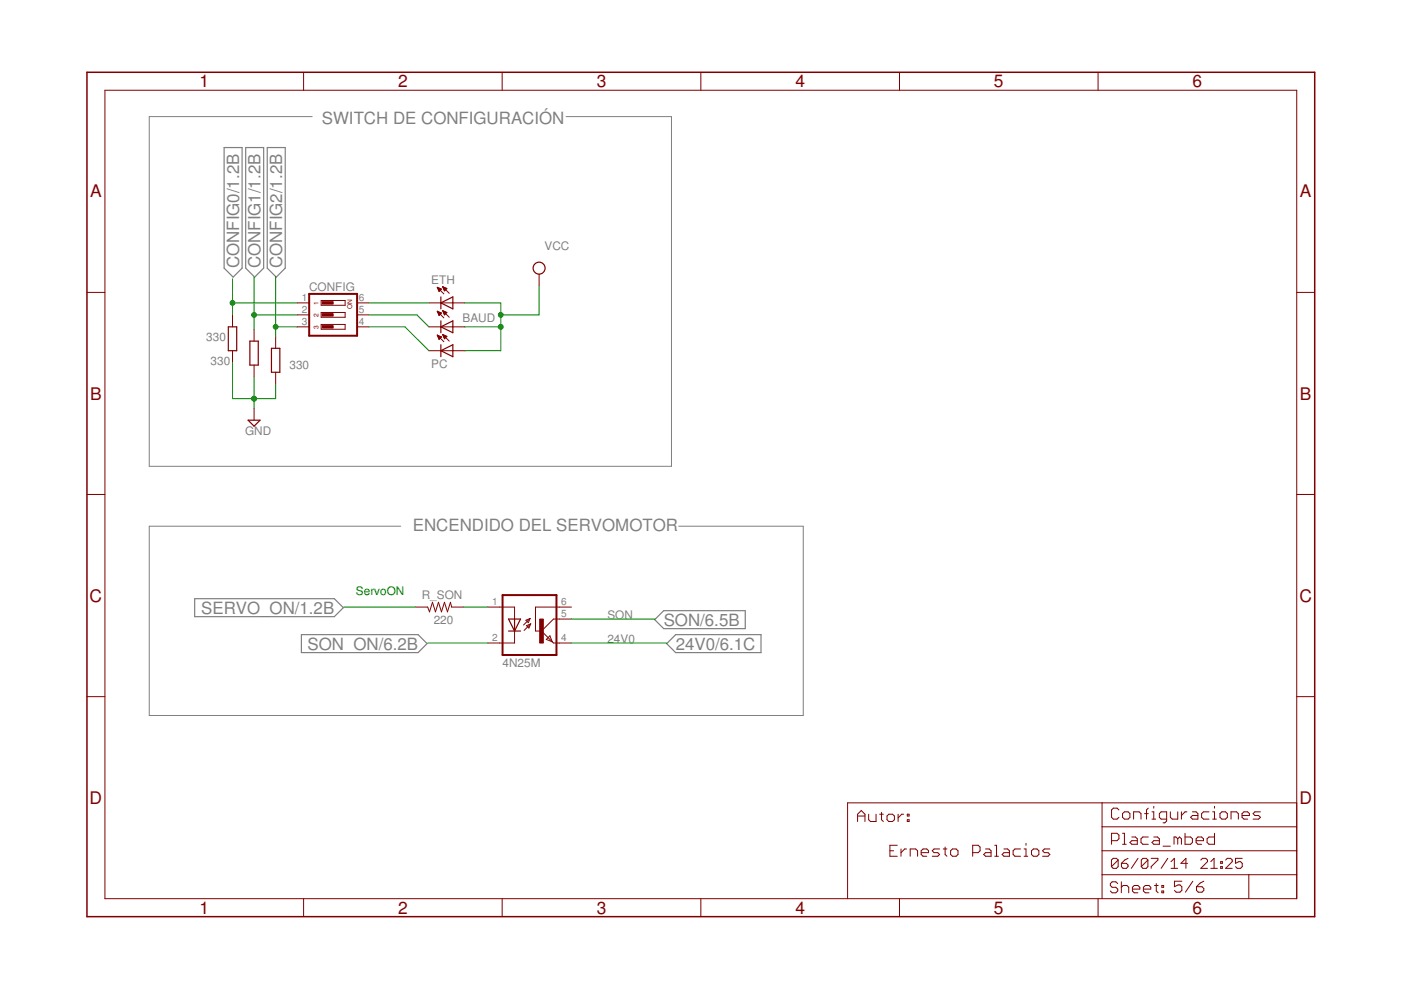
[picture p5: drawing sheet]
<svg xmlns="http://www.w3.org/2000/svg" width="297mm" height="210mm" viewBox="0 0 297 210" stroke-linecap="round" stroke-linejoin="round" font-family="sans-serif">
<path d="M66.2 24.7h-34.6v74.2h110.8v-74.2h-22.4M85 111.6h-53.4v40.1h138.7v-40.1h-26.4" fill="none" stroke="#808080" stroke-width=".21"/>
<path d="M47.5 31.3h3.8v25.6l-1.9 1.9-1.9-1.9zM52.1 31.3h3.8v25.6l-1.9 1.9-1.9-1.9zM56.7 31.3h3.8v25.6l-1.9 1.9-1.9-1.9zM41.3 126.9h29.6l1.9 1.9-1.9 1.9h-29.6zM63.9 134.6h24.7l2 1.9-2 1.9h-24.7zM138.8 131.4l1.9-1.9h17.3v3.8h-17.3zM141.4 136.5l1.9-1.9h18.1v3.8h-18.1z" fill="none" stroke="#808080" stroke-width=".25"/>
<g fill="none" stroke="#800000" stroke-width=".21">
<path d="M22.2 19.1h252.7v171.4h-252.7zM64.4 15.3v3.8M106.5 15.3v3.8M148.6 15.3v3.8M190.7 15.3v3.8M232.8 15.3v3.8M114.3 58.1v2.6M18.4 62h3.8M49.3 66.8v2.5M49.3 74.4v2.5M53.9 69.8v2.5M53.9 77.4v2.5"/>
<path d="M58.4 71.3v2.6M58.4 78.9v2.6M63 69.3h2.6M63 66.8h2.6M63 64.2h2.6M68.1 63.7h5.1v1h-5.1zM68.1 66.3h5.1v1h-5.1zM68.1 68.8h5.1v1h-5.1zM75.7 69.3h2.6M75.7 66.8h2.6M75.7 64.2h2.6M90.9 69.3h7.7"/>
<path d="M90.9 64.2h7.7M90.9 74.4h7.7M92.7 60.9l1.4 1.4M92.7 60.9l.9 .4-.5 .5zM92.7 66l1.4 1.4M92.7 66l.9 .4M92.7 66l.4 .9 .5-.5M92.7 71.1l1.4 1.4M92.7 71.1l.9 .3M92.7 71.1l.4 .8M92.7 61h.1M92.7 66h.1"/>
<path d="M92.7 71.1h.1M92.8 66.1h.3M92.8 71.2h.2M92.8 61.1h.3M92.8 66.3h.6M92.8 61.2h.6M92.8 71.3h.5M92.9 66.4h.7M92.9 71.4h.7M92.9 61.3h.7M92.9 61.4h.6M92.9 66.5h.6"/>
<path d="M92.9 71.6h.6M93 66.6h.3M93 71.7h.4M93 61.6h.3M93 71.8h.2M93 61.7h.2M93 66.7h.2M93.1 66.9h.1M93.1 71.9h.1M93.6 71.4l-.5 .5M93.9 60.8l1.3 1.4M93.9 60.8l.8 .4"/>
<path d="M93.9 60.8l.3 .9 .5-.5M93.9 65.9l1.3 1.4M93.9 65.9l.8 .4M93.9 65.9l.3 .9 .5-.5M93.9 70.9l1.3 1.4M93.9 70.9l.8 .4-.5 .5M93.9 70.9l.3 .9M93.9 60.8h.1M93.9 65.9h.1M93.9 71h.1M93.9 71.1h.3M93.9 61h.4"/>
<path d="M93.9 66h.3M94 61.1h.6M94 66.1h.5M94 71.2h.5M94 66.3h.7M94 71.3h.7M94 61.2h.7M94.1 61.3h.5M94.1 66.4h.5M94.1 71.4h.5M94.1 66.5h.4M94.1 71.6h.4"/>
<path d="M94.1 61.4h.4M94.2 61.6h.2M94.2 66.6h.2M94.2 71.7h.2M94.2 66.7h.1M94.2 71.8h.1M274.9 62h3.8M53.9 86.6v2.5M18.4 104.8h3.8M274.9 104.8h3.8M88.1 128.7h2.6l.4 1 .6-2 .6 2 .7-2 .6 2 .6-2 .7 2 .6-2 .3 1h2.5M103.4 128.7h5.7v2.6"/>
<path d="M109.1 133.8v2.5h-5.7M111.5 131.5l.9-.4-.4 .9zM111.6 132.7l.9-.4-.4 .9zM112.4 131.1l-1.4 1.4M112.5 132.3l-1.4 1.4M116.6 134.8l.5 1.3-1.3-.5zM121.2 128.7h-7.7v5.1h1.1M121.2 131.3h-3.9l-2.5 2.5 2.5 2.5h3.9M18.4 147.7h3.8M274.9 147.7h3.8M181.8 174.2v-1.6l.8-.7 .8 .7v1.6M181.8 173h1.6"/>
<path d="M184.2 172.6v1.2l.4 .4h1.1v-1.6M186.5 172.6h.8M186.9 172.2v1.6l.4 .4M188.1 173l.3-.4h.8l.4 .4v.8l-.4 .4h-.8l-.3-.4zM190.2 179.2h-1.5v2.3h1.5M190.4 172.6v1.6M191.6 172.6h-.4l-.8 .8M192.4 172.6h.3v.4h-.3zM192.4 173.8h.3v.4h-.3zM200.4 179.6v1.6l.4 .3M210.9 179.2h.4v2.3M217.5 178.8v.4"/>
<path d="M233.7 170.2v20.3M233.7 175.3h41.2M235.7 178.2h1.1l.4-.4v-.7l-.4-.4h-1.1v2.3M237.2 171.7l-.4-.4h-.7l-.4 .4v1.6l.4 .4h.7l.4-.4M238 172.5l.4-.4h.8l.4 .4v.8l-.4 .4h-.8l-.4-.4zM238 176.7h.4v2.3M238 179h.8M240 177.5h.7l.4 .3v1.2h-1.1l-.4-.4 .4-.4h1.1M240.3 173.7v-1.6h1.2l.4 .4v1.2M242.7 172.5h.8M243.5 177.5h-1.2l-.4 .3v.8l.4 .4h1.2M243.5 171.3l-.4 .4v2"/>
<path d="M244.2 173.7h.8M244.2 172.1h.4v1.6M244.6 171v.3M244.6 177.5h.8l.4 .3v1.2h-1.2l-.4-.4 .4-.4h1.2M246.6 179.4h1.5M247.4 173.7h-1.2l-.4-.4v-.8l.4-.4h1.2v2l-.4 .4h-.4M248.1 172.1v1.2l.4 .4h1.2v-1.6M249.7 177.8v1.2M249.7 177.8l.4-.3 .4 .3v1.2M249.7 177.8l-.4-.3h-.4v1.5M250.5 172.1v1.6M251.2 176.7v2.3h1.2l.4-.4v-.8l-.4-.3h-1.2"/>
<path d="M251.7 172.1h-.5l-.7 .8M252.8 172.1h.8l.4 .4v1.2h-1.2l-.4-.4 .4-.4h1.2M253.6 178.2h1.6v-.4l-.4-.3h-.8l-.4 .3v.8l.4 .4h.8M256.3 172.1h-1.1l-.4 .4v.8l.4 .4h1.1M257.1 173.7h.8M257.1 172.1h.4v1.6M257.5 171v.3M257.5 176.7v2.3h-1.2l-.4-.4v-.8l.4-.3h1.2M258.7 172.5l.4-.4h.7l.4 .4v.8l-.4 .4h-.7l-.4-.4zM261 173.7v-1.6h1.2l.4 .4v1.2M263.3 172.9h1.6v-.4l-.4-.4h-.8l-.4 .4v.8l.4 .4h.8M267.2 172.1h-1.1l-.4 .4 .4 .4h.7l.4 .4-.4 .4h-1.1"/>
<path d="M274.9 170.2h-95.2v20.3M64.4 190.5v3.9M106.5 190.5v3.9M148.6 190.5v3.9M188.7 180.4h.8M190.7 190.5v3.9M191 180v1.5M192.2 180h-.4l-.8 .8M193 181.5v-1.5h1.1l.4 .4v1.1M195.3 180.8h1.6v-.4l-.4-.4h-.8l-.4 .4v.8l.4 .3h.8M199.2 180h-1.2l-.3 .4 .3 .4h.8l.4 .4-.4 .3h-1.1M200 180h.8"/>
<path d="M201.5 180.4l.4-.4h.8l.4 .4v.8l-.4 .3h-.8l-.4-.3zM206.2 180.8h1.2l.4-.4v-.8l-.4-.4h-1.2v2.3M209 180h.7l.4 .4v1.1h-1.1l-.4-.3 .4-.4h1.1M210.9 181.5h.8M212.9 180h.7l.4 .4v1.1h-1.1l-.4-.3 .4-.4h1.1M216.4 180h-1.2l-.4 .4v.8l.4 .3h1.2M217.1 181.5h.8M217.1 180h.4v1.5M218.7 180.4l.4-.4h.8l.4 .4v.8l-.4 .3h-.8l-.4-.3zM222.6 180h-1.2l-.4 .4 .4 .4h.8l.4 .4-.4 .3h-1.2M232.8 190.5v3.9M233.7 180.4h41.2"/>
<path d="M233.7 185.5h41.2M237 187.3l-.4-.3h-.8l-.4 .3v.4l.4 .4h.8l.4 .4v.4l-.4 .4h-.8l-.4-.4M237.1 182.4l-.4-.4h-.7l-.4 .4v1.3M237.1 182.4v1.3l-.4 .4h-.7l-.4-.4M237.1 182.4l-1.5 1.3M237.7 187v2.3M237.7 188.1l.4-.4h.8l.4 .4v1.2M237.8 183h1l.4 .4v.3l-.4 .4h-.7l-.3-.4zM239.2 182l-.7 .4-.7 .6M240.1 188.5h1.6v-.4l-.4-.4h-.8l-.4 .4v.8l.4 .4h.8M241.3 182l-1.4 2.1M242.4 188.5h1.6v-.4l-.4-.4h-.8l-.4 .4v.8l.4 .4h.8"/>
<path d="M243.4 182.4l-1.4 1.3M243.4 182.4l-.4-.4h-.7l-.3 .4v1.3M243.4 182.4v1.3l-.4 .4h-.7l-.3-.4M244.1 182h1.4v.4l-1.4 1.3v.4M244.8 187.7h.8M245.2 187.3v1.6l.4 .4M246.3 187.7h.4v.4h-.4zM246.3 188.9h.4v.4h-.4zM247.6 182l-1.4 2.1M248.3 184.1h1.4M248.3 182.7l.7-.7v2.1M250.6 186.8h-1.6v1.2l.8-.4h.4l.4 .4v.8l-.4 .4h-.8l-.4-.4"/>
<path d="M251.8 183h-1.4l1-1v2.1M252.9 186.8l-1.6 2.4M253.7 188h1.1l.4 .4v.4l-.4 .4h-.7l-.4-.4zM254.6 182.4l.4-.4h.7l.3 .4v.3l-1.4 1.4h1.4M255.2 186.8l-.7 .4-.8 .8M256.7 184.1h1.4M256.7 182.7l.7-.7v2.1M258.8 183.7h.4v.4h-.4zM258.8 182.7h.4v.3h-.4zM259.9 182.4l.3-.4h.7l.4 .4v.3l-1.4 1.4h1.4M263.4 182h-1.4v1l.7-.3h.3l.4 .3v.7l-.4 .4h-.7l-.3-.4M264.8 185.5v5"/>
</g>
<path d="M18.4 15.3h260.3v179.1h-260.3z" fill="none" stroke="#800000" stroke-width=".32"/>
<path d="M65.6 62.3h10.1v8.9h-10.1zM106.6 126.2h11.4v12.7h-11.4z" fill="none" stroke="#800000" stroke-width=".42"/>
<g fill="#800000" stroke="#800000" stroke-width=".21">
<path d="M68.3 64h2.3v.5h-2.3z"/>
<path d="M68.3 66.5h2.3v.5h-2.3z"/>
<path d="M68.3 69h2.3v.6h-2.3z"/>
<path d="M114.4 131.3h.8v5h-.8z"/>
</g>
<g fill="none" stroke="#800000" stroke-width=".25">
<path d="M48.4 69.3h1.8v5.1h-1.8zM53 72.3h1.8v5.1h-1.8zM57.6 73.9h1.7v5h-1.7zM93.5 64.2l2.5-1.3v2.6zM93.5 62.9v2.6M93.5 68v2.5M93.5 73.1v2.5M93.5 69.3l2.5-1.3v2.5zM93.5 74.4l2.5-1.3v2.5zM52.6 89.1h2.5l-1.2 1.3zM107.8 131.3h2.6l-1.3 2.5zM107.8 133.8h2.6"/>
<path d="M109.1 131.3v2.5"/>
<circle cx="114.3" cy="56.9" r="1.27"/>
</g>
<g fill="none" stroke="#008000" stroke-width=".21">
<path d="M49.3 59.1v7.7M53.9 58.6v11.2M58.4 58.6v12.7M49.3 76.9v7.6h9.1v-3M49.3 64.2h13.7M53.9 79.9v6.7M53.9 66.8h9.1M58.4 69.3h4.6M78.3 66.8h10.1l2.5 2.5M78.3 64.2h12.6M78.3 69.3h7.6l5 5.1M98.6 64.2h7.6v10.2h-7.6"/>
<path d="M98.6 69.3h7.6M114.3 60.7v6.1h-8.1M72.9 128.7h15.2M90.7 136.3h12.7M98.3 128.7h5.1M121.2 131.3h17.7M121.2 136.3h20.3"/>
</g>
<g fill="#008000" stroke="#008000" stroke-width=".21">
<circle cx="53.9" cy="84.5" r=".51"/>
<circle cx="106.2" cy="66.8" r=".51"/>
<circle cx="106.2" cy="69.3" r=".51"/>
<circle cx="49.3" cy="64.2" r=".51"/>
<circle cx="53.9" cy="66.8" r=".51"/>
<circle cx="58.4" cy="69.3" r=".51"/>
</g>
<g font-size="3.7" fill="#800000">
<text x="42.3" y="18.5">1</text>
<text x="84.4" y="18.5">2</text>
<text x="126.5" y="18.5">3</text>
<text x="168.6" y="18.5">4</text>
<text x="210.7" y="18.5">5</text>
<text x="252.9" y="18.5">6</text>
<text x="19.1" y="41.9">A</text>
<text x="275.6" y="41.9">A</text>
<text x="19.1" y="84.7">B</text>
<text x="275.6" y="84.7">B</text>
<text x="19" y="127.6">C</text>
<text x="275.5" y="127.6">C</text>
<text x="19" y="170.4">D</text>
<text x="275.5" y="170.4">D</text>
<text x="42.3" y="193.7">1</text>
<text x="84.4" y="193.7">2</text>
<text x="126.5" y="193.7">3</text>
<text x="168.6" y="193.7">4</text>
<text x="210.7" y="193.7">5</text>
<text x="252.9" y="193.7">6</text>
</g>
<g font-size="3.6" fill="#808080">
<text x="68.2" y="26.2">SWITCH DE CONFIGURACIÓN</text>
<text x="50.7" y="56.8" transform="rotate(-90 50.7 56.8)">CONFIG0/1.2B</text>
<text x="55.3" y="56.8" transform="rotate(-90 55.3 56.8)">CONFIG1/1.2B</text>
<text x="59.8" y="56.8" transform="rotate(-90 59.8 56.8)">CONFIG2/1.2B</text>
<text x="87.5" y="112.6">ENCENDIDO DEL SERVOMOTOR</text>
<text x="42.6" y="130.1">SERVO_ON/1.2B</text>
<text x="65.2" y="137.7">SON_ON/6.2B</text>
<text x="140.7" y="132.6">SON/6.5B</text>
<text x="143.3" y="137.7">24V0/6.1C</text>
</g>
<g font-size="2.5" fill="#808080">
<text x="115.4" y="52.9">VCC</text>
<text x="65.5" y="61.7">CONFIG</text>
<text x="91.4" y="60.1">ETH</text>
<text x="98.1" y="68.3">BAUD</text>
<text x="43.7" y="72.3">330</text>
<text x="44.7" y="77.4">330</text>
<text x="91.4" y="77.9">PC</text>
<text x="61.4" y="78.2">330</text>
<text x="52" y="92.3">GND</text>
<text x="89.4" y="126.9">R_SON</text>
<text x="128.8" y="131.2">SON</text>
<text x="92" y="132.3">220</text>
<text x="128.8" y="136.3">24V0</text>
<text x="106.6" y="141.4">4N25M</text>
</g>
<text font-size="2.5" fill="#008000" x="75.4" y="126.2">ServoON</text>
<g font-size="2.1" fill="#808080">
<text x="64" y="63.9">1</text>
<text x="76.1" y="63.9">6</text>
<text x="64" y="66.4">2</text>
<text x="64" y="68.9">3</text>
<text x="76.1" y="68.9">4</text>
<text x="76.1" y="66.4">5</text>
<text x="104.4" y="128.4">1</text>
<text x="119" y="128.4">6</text>
<text x="119" y="130.9">5</text>
<text x="104.4" y="136">2</text>
<text x="119" y="136">4</text>
</g>
<g font-size="1.4" fill="#800000">
<text x="67.6" y="64.7" transform="rotate(-90 67.6 64.7)">1</text>
<text x="74.7" y="65.5" transform="rotate(-90 74.7 65.5)">ON</text>
<text x="67.6" y="69.7" transform="rotate(-90 67.6 69.7)">3</text>
<text x="67.6" y="67.2" transform="rotate(-90 67.6 67.2)">2</text>
</g>
</svg>
